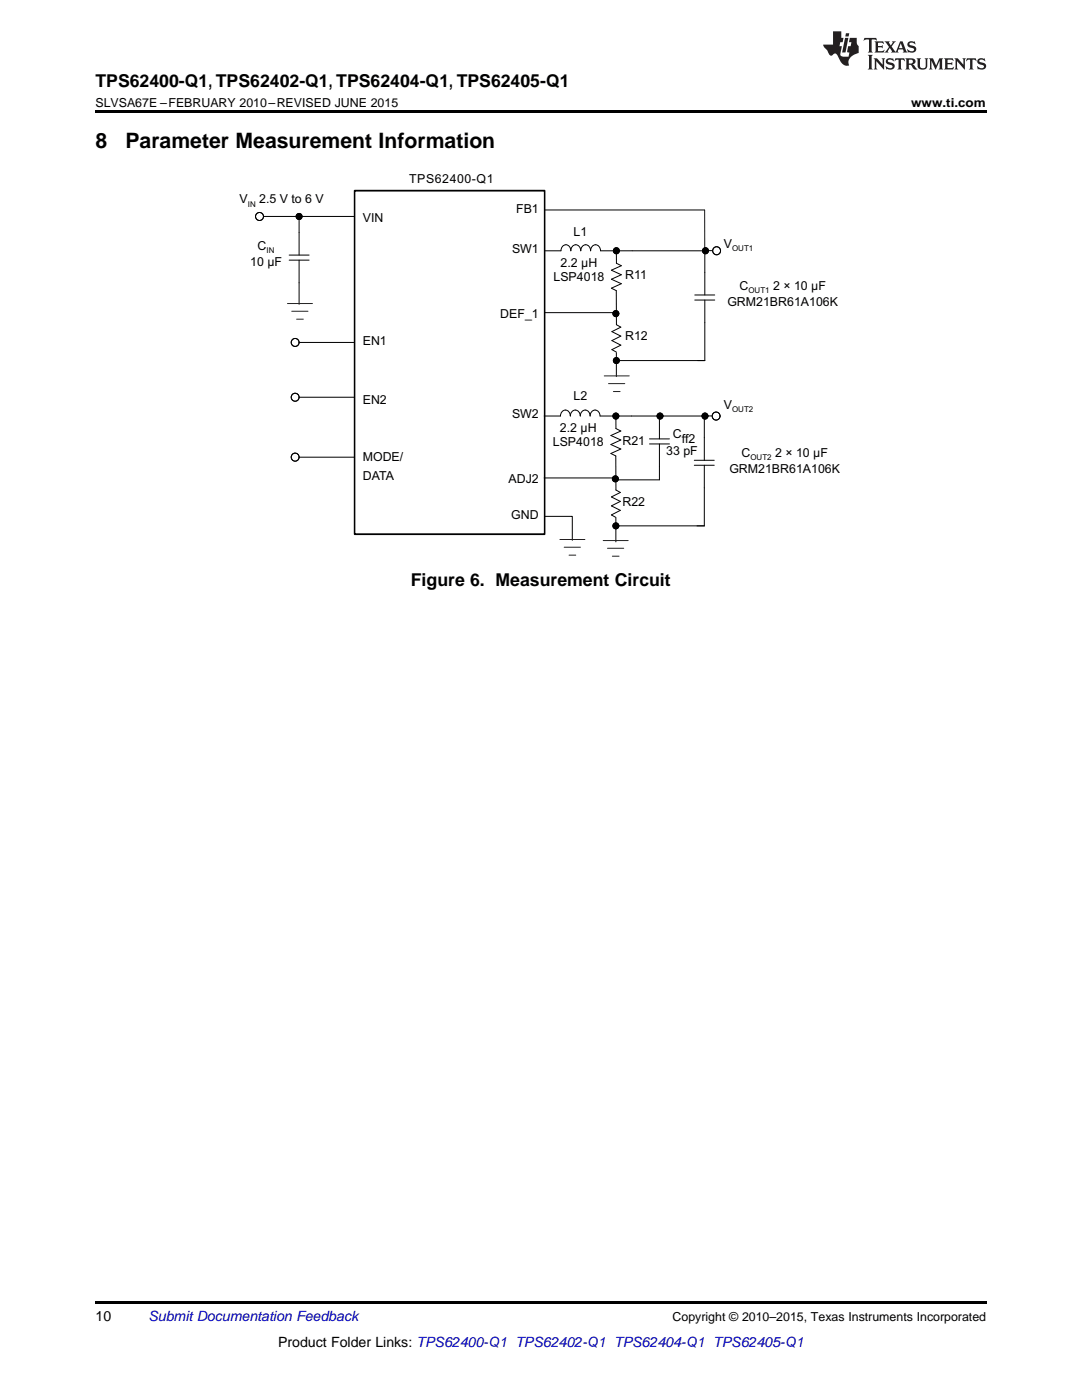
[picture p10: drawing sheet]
<svg xmlns="http://www.w3.org/2000/svg" width="216mm" height="279mm" viewBox="0 0 216 279" stroke-linecap="round" stroke-linejoin="round" font-family="sans-serif">
<path d="M19 259.7h177.8v.5h-177.8z" fill="#000"/>
<path d="M70.8 38.1h37.9v68.5h-37.9z" fill="none" stroke="#000" stroke-width=".33"/>
<circle cx="51.8" cy="43.2" r=".8" fill="#fff"/>
<g fill="none" stroke="#000" stroke-width=".2">
<path d="M52.6 43.2h18.2M57.7 51.9h4M57.7 50.9h4M59.7 43.2v7.7M59.7 51.9v8.8M59.7 68.3h11.1"/>
<circle cx="51.8" cy="43.2" r=".8"/>
<circle cx="59.7" cy="43.2" r=".6"/>
</g>
<circle cx="59.7" cy="43.2" r=".6" fill="#000"/>
<circle cx="58.9" cy="68.3" r=".79" fill="#fff"/>
<g fill="none" stroke="#000" stroke-width=".2">
<path d="M59.7 79.3h11.1"/>
<circle cx="58.9" cy="68.3" r=".79"/>
</g>
<circle cx="58.9" cy="79.3" r=".79" fill="#fff"/>
<g fill="none" stroke="#000" stroke-width=".2">
<path d="M59.7 91.2h11.1"/>
<circle cx="58.9" cy="79.3" r=".79"/>
</g>
<circle cx="58.9" cy="91.2" r=".79" fill="#fff"/>
<g fill="none" stroke="#000" stroke-width=".2">
<path d="M108.7 41.9h31.9M111.9 50.1a1 1 0 0 1 1-1.3 1 1 0 0 1 1 1.3 1.01 1.01 0 0 1 1-1.3 1.01 1.01 0 0 1 1 1.3 1 1 0 0 1 1-1.3 1 1 0 0 1 .9 1.3 1.01 1.01 0 0 1 1-1.3 1.01 1.01 0 0 1 1 1.3h6.3M123 52.5l1 .5-2 .9 2 .9-2 .9 2 .9-2 .9 1 .5v6.8M123 50.1v2.5M138.6 59.9h4M138.6 58.9h4M140.6 42v16.9M140.6 59.9v4.5M123 64.8l.9 .5-1.8 .9 1.8 .9-1.8 .9 1.8 .9-1.8 .9 .9 .5M123 70.4v4.8M123.6 72h17M108.7 103.1h5.5v4.7"/>
<circle cx="123" cy="50" r=".6"/>
<circle cx="123" cy="72" r=".6"/>
<circle cx="58.9" cy="91.2" r=".79"/>
</g>
<g fill="#000">
<circle cx="123" cy="50" r=".6"/>
<circle cx="123" cy="72" r=".6"/>
</g>
<circle cx="143" cy="50" r=".79" fill="#fff"/>
<g fill="none" stroke="#000" stroke-width=".2">
<path d="M108.7 50.1h3.2M142.1 50l-16 .1M108.7 62.4h14.3M140.6 64.4v7.6h-1.4M111.8 83a1 1 0 0 1 1-1.2 1 1 0 0 1 1 1.2 1.01 1.01 0 0 1 1-1.2 1.01 1.01 0 0 1 1 1.2 1 1 0 0 1 1-1.2 1 1 0 0 1 .9 1.2 1.01 1.01 0 0 1 1-1.2 1.01 1.01 0 0 1 1 1.2h6.3M122.9 91v6.8M122.9 85.5l1 .5-2 .9 2 .9-2 .9 2 .9-2 .9 1 .5M122.9 97.8l.9 .5-1.8 .9 1.8 .9-1.8 .9 1.8 .9-1.8 .9 .9 .5M122.9 83v2.5M138.5 92.9h4M138.5 91.9h4M140.5 83v8.9"/>
<path d="M140.5 92.9v4.5M122.9 103.4v4.7M123.5 104.9h17"/>
<circle cx="140.8" cy="50" r=".6"/>
<circle cx="143" cy="50" r=".79"/>
<circle cx="122.9" cy="62.6" r=".6"/>
<circle cx="122.9" cy="83" r=".6"/>
<circle cx="122.9" cy="104.9" r=".6"/>
</g>
<g fill="#000">
<circle cx="140.8" cy="50" r=".6"/>
<circle cx="122.9" cy="62.6" r=".6"/>
<circle cx="122.9" cy="83" r=".6"/>
<circle cx="122.9" cy="104.9" r=".6"/>
</g>
<circle cx="142.9" cy="83" r=".79" fill="#fff"/>
<g fill="none" stroke="#000" stroke-width=".2">
<path d="M108.6 83h3.2M108.6 95.4h14.3M129.6 88.6h4M129.6 87.6h4M131.6 83.1v4.5M131.6 88.6v7.2h-8.2M140.5 97.4v7.5h-1.4M142 83h-16"/>
<circle cx="122.8" cy="95.6" r=".6"/>
<circle cx="131.7" cy="83" r=".6"/>
<circle cx="140.7" cy="83" r=".6"/>
<circle cx="142.9" cy="83" r=".79"/>
</g>
<g fill="#000">
<circle cx="122.8" cy="95.6" r=".6"/>
<circle cx="131.7" cy="83" r=".6"/>
<circle cx="140.7" cy="83" r=".6"/>
</g>
<path d="M57.4 60.6h4.9M58.2 62.1h3.3M59.2 63.7h1.3M120.6 75h5M121.4 76.6h3.3M122.4 78.1h1.3M111.7 107.7h5M112.6 109.2h3.2M113.5 110.8h1.4M120.4 107.9h4.9M121.2 109.4h3.3M122.2 111h1.3" fill="none" stroke="#231f20" stroke-width=".2"/>
<path d="M19 22h177.8v.5h-177.8z" fill="#000"/>
<g fill="#231f20">
<path d="M172.5 7.6l-.1 .5 .4-.2h.6v.1v2.1l-.2 .4h.9l-.2-.4v-2.1l.1-.1h.5l.5 .2-.2-.5zM174.5 8.3l.2 .3v1.5l-.2 .4h1.8l.2-.6a1.04 1.04 0 0 1-1.3 .2v-.7h.6l.3 .2v-.6l-.3 .2h-.6v-.6l.8-.1 .4 .3-.2-.5zM176.5 8.3l.9 1.1-.9 1.1h.8l-.2-.2 .4-.7 .5 .7-.2 .2h1.5l-.2-.2 .2-.4h.9l.1 .4-.2 .2h1l-.3-.3-.7-1.9h-.5l-.9 2-.8-1 .9-1h-.8l.1 .3-.4 .5-.3-.6 .1-.2zM179.7 8.6l.4 1h-.7zM181.3 8.4a.63 .63 0 0 0-.2 .7 .63 .63 0 0 0 .6 .4l.6 .2 .1 .2a.75 .75 0 0 1-.7 .4 .75 .75 0 0 1-.6-.5l.1 .7 .1-.1a1.11 1.11 0 0 0 1.5-.6 1.13 1.13 0 0 0-1.2-.8l-.1-.4a1.04 1.04 0 0 1 1.2 .2l-.2-.5-.2 .1-.4-.2zM173.2 10.9l.2 .4v2.2l-.2 .4h1l-.3-.4v-2.2l.3-.4zM174.3 11.6l.3 .4v1.5l-.3 .4h.8l-.2-.4v-1.3l1.5 1.7v-1.9l.2-.4h-.7l.2 .4v.9l-1.1-1.3zM177 11.8a.62 .62 0 0 0-.2 .7 .62 .62 0 0 0 .6 .4l.6 .1 .1 .3a.76 .76 0 0 1-.7 .3 .76 .76 0 0 1-.7-.4l.2 .7 .1-.1a1.11 1.11 0 0 0 1.5-.6 1.13 1.13 0 0 0-1.2-.8l-.1-.4a1.04 1.04 0 0 1 1.2 .2l-.2-.6-.2 .1-.5-.1zM178.7 11.6l-.2 .6a.61 .61 0 0 1 .8-.3v1.6l-.2 .4h.9l-.2-.4v-1.6a.63 .63 0 0 1 .7 .3l-.1-.6zM180.6 11.6l.3 .4v1.5l-.3 .4h1l-.2-.2-.1-.8 .6 .2a.76 .76 0 0 0 1.2 .7l-1-1a.58 .58 0 0 0 .6-.5 .58 .58 0 0 0-.5-.6zM181.4 11.9h.1a.45 .45 0 0 1 .5 .1 .45 .45 0 0 1 .1 .5l-.8 .2zM182.9 11.6l.2 .2a2.17 2.17 0 0 0 .3 1.9 .99 .99 0 0 0 1.6-.6v-1.1l.2-.4h-.7l.2 .2a1.92 1.92 0 0 1-.2 1.8 .6 .6 0 0 1-.9-.5v-1.1l.2-.4zM185.4 11.6l.2 .4v1.5l-.2 .4h.7l-.2-.4v-1.4l.8 1.8 .8-1.8v1.4l-.2 .4h.9l-.2-.4v-1.5l.2-.4h-.8l-.6 1.5-.6-1.5zM188.4 11.6l.2 .4v1.5l-.2 .4h1.8l.1-.6a1.04 1.04 0 0 1-1.2 .1v-.6h.5l.4 .2v-.6l-.4 .2h-.5v-.7h.8l.3 .3-.1-.6zM190.5 11.6l.2 .4v1.5l-.2 .4h.7l-.2-.4v-1.3l1.5 1.7v-1.9l.2-.4h-.7l.2 .4v.9l-1.1-1.3zM192.9 11.6l-.1 .6a.61 .61 0 0 1 .7-.3l.1 1.6-.3 .4h1l-.3-.4 .1-1.6a.63 .63 0 0 1 .7 .3l-.1-.6zM195.2 11.8a.62 .62 0 0 0-.2 .7 .62 .62 0 0 0 .6 .4l.6 .1 .1 .3a.76 .76 0 0 1-.7 .3 .76 .76 0 0 1-.6-.4l.1 .7 .1-.1a1.11 1.11 0 0 0 1.6-.6 1.13 1.13 0 0 0-1.3-.8l-.1-.4a1.04 1.04 0 0 1 1.2 .2l-.1-.6-.2 .1-.5-.1z"/>
<path d="M166.2 6.3v2.6h-1.9v.4l.8 .9a.91 .91 0 0 0 1 .8 .56 .56 0 0 1 .5-.3 .56 .56 0 0 1 .5 .3l.4 .8a1.53 1.53 0 0 0 1.9 1.2 1.54 1.54 0 0 1 1-2.1l.9-.3v-1.4a1.52 1.52 0 0 1-.4-1.6h-1.3l-.2 .8h.5l-.2 .8h-.5l-.1 1v.2l.4 .1-.2 .8a1.93 1.93 0 0 1-1.6-.3l.3-1.8h-.5l.2-.8h.4l.2-.8h-.4v-1.3zM168.6 7.6l-.6 2.9h.7l.6-2.9zM168.8 6.6l-.1 .7h.6l.2-.7z"/>
</g>
<g font-size="4.2">
<text x="19" y="29.6">8</text>
<text x="25" y="29.6">Parameter Measurement Information</text>
</g>
<g font-size="3.5">
<text x="19" y="17.3">TPS62400-Q1, TPS62402-Q1, TPS62404-Q1, TPS62405-Q1</text>
<text x="82" y="116.9">Figure 6. Measurement Circuit</text>
</g>
<g font-size="2.8">
<text x="19" y="263.6">10</text>
<text x="55.5" y="268.9">Product Folder Links: TPS62400-Q1 TPS62402-Q1 TPS62404-Q1 TPS62405-Q1</text>
</g>
<text font-size="2.8" fill="#0000c8" x="29.6" y="263.6">Submit Documentation Feedback</text>
<g font-size="2.5">
<text x="19" y="21.4">SLVSA67E –FEBRUARY 2010–REVISED JUNE 2015</text>
<text x="181.8" y="21.4">www.ti.com</text>
<text x="47.8" y="40.6">V</text>
<text x="51.7" y="40.6">2.5 V to 6 V</text>
<text x="81.6" y="36.5">TPS62400-Q1</text>
<text x="72.4" y="44.4">VIN</text>
<text x="103" y="42.5">FB1</text>
<text x="114.4" y="47">L1</text>
<text x="49.9" y="53.1">10 µF</text>
<text x="51.4" y="49.9">C</text>
<text x="102.2" y="50.5">SW1</text>
<text x="111.9" y="53.3">2.2 µH</text>
<text x="144.4" y="49.5">V</text>
<text x="110.4" y="56">LSP4018</text>
<text x="124.7" y="55.8">R11</text>
<text x="147.6" y="57.9">C</text>
<text x="154.3" y="57.9">2 × 10 µF</text>
<text x="99.8" y="63.6">DEF_1</text>
<text x="145.1" y="61.1">GRM21BR61A106K</text>
<text x="72.4" y="68.8">EN1</text>
<text x="124.7" y="68">R12</text>
<text x="72.4" y="80.7">EN2</text>
<text x="102.2" y="83.5">SW2</text>
<text x="114.4" y="79.8">L2</text>
<text x="144.4" y="81.6">V</text>
<text x="110.3" y="89.1">LSP4018</text>
<text x="111.7" y="86.3">2.2 µH</text>
<text x="124.2" y="88.8">R21</text>
<text x="134.3" y="87.5">C</text>
<text x="136.1" y="88.5">ff2</text>
<text x="72.4" y="92">MODE/</text>
<text x="72.4" y="95.8">DATA</text>
<text x="132.9" y="90.9">33 pF</text>
<text x="145.5" y="94.5">GRM21BR61A106K</text>
<text x="148" y="91.3">C</text>
<text x="154.7" y="91.3">2 × 10 µF</text>
<text x="101.5" y="96.4">ADJ2</text>
<text x="124.2" y="101">R22</text>
<text x="102" y="103.6">GND</text>
<text x="134.2" y="263.6">Copyright © 2010–2015, Texas Instruments Incorporated</text>
</g>
<g font-size="1.6">
<text x="49.4" y="41.2">IN</text>
<text x="53.2" y="50.6">IN</text>
<text x="146.1" y="50.1">OUT1</text>
<text x="149.3" y="58.6">OUT1</text>
<text x="146.1" y="82.2">OUT2</text>
<text x="149.7" y="91.9">OUT2</text>
</g>
</svg>
